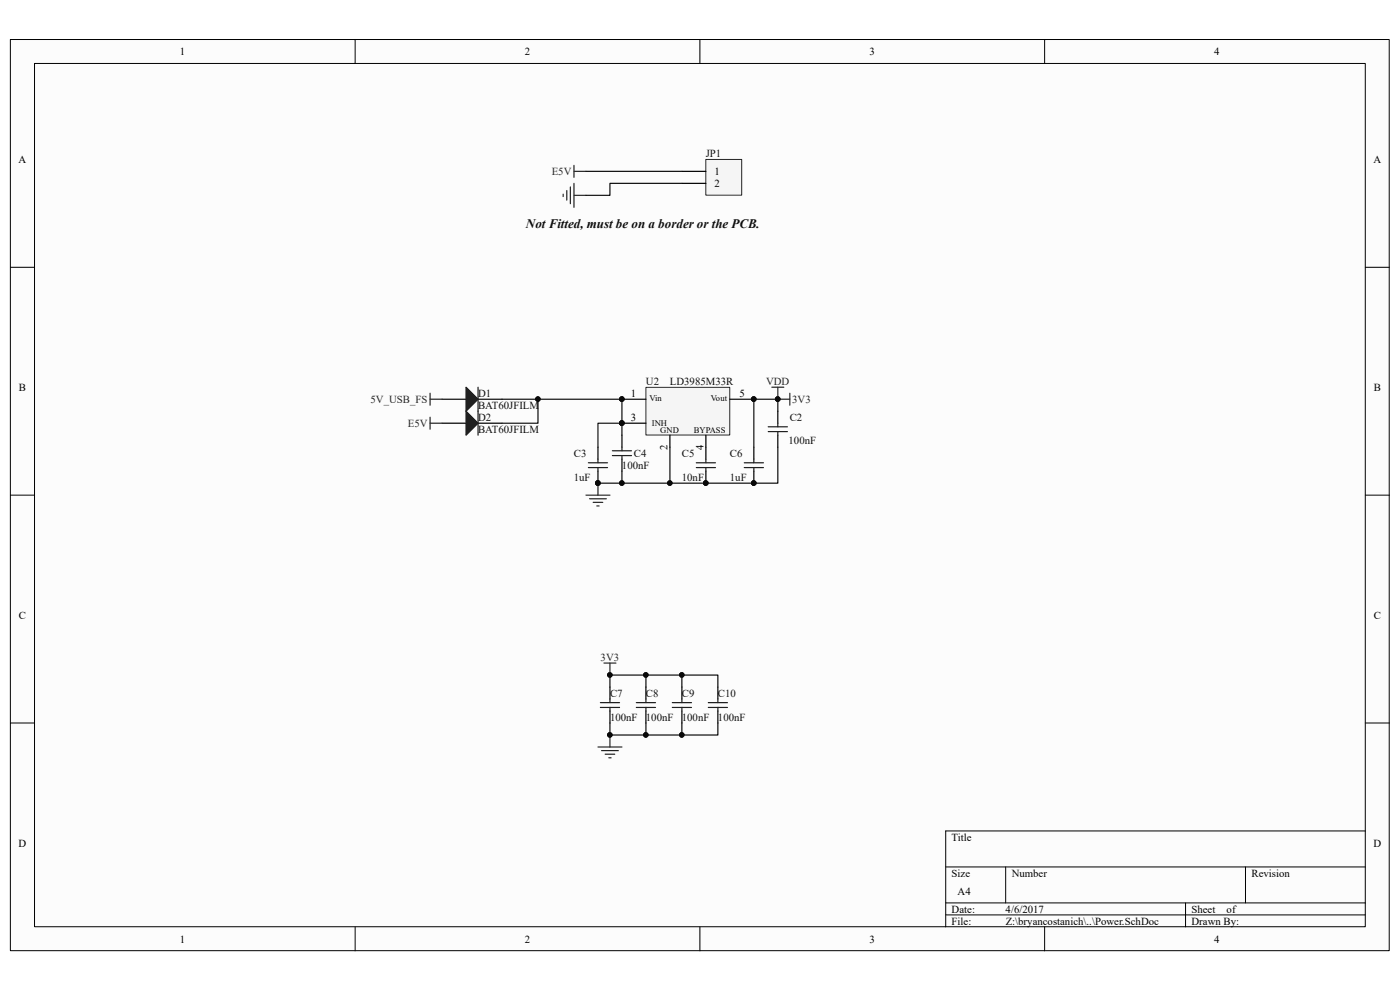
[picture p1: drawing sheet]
<svg xmlns="http://www.w3.org/2000/svg" width="297mm" height="210mm" viewBox="0 0 297 210" stroke-linecap="round" stroke-linejoin="round" font-family="sans-serif">
<path d="M2.2 8.4h292.5v193.3h-292.5z" fill="#fcfcfc"/>
<path d="M2.2 8.4h292.5v193.3h-292.5z" fill="none" stroke="#000" stroke-width=".21"/>
<path d="M7.4 13.5h282.2v183.1h-282.2z" fill="#fcfcfc"/>
<g fill="none" stroke="#000" stroke-width=".21">
<path d="M7.3 13.5h282.3v183.1h-282.3zM75.3 8.4v5.1M148.5 8.4v5.1M221.6 8.4v5.1M2.2 56.7h5.1M289.7 56.7h5.1M2.2 105h5.1M289.7 105h5.1M2.2 153.4h5.1M289.7 153.4h5.1M289.7 176.3h-89.1v20.3M75.3 196.6v5.1"/>
<path d="M148.5 196.6v5.1M200.6 183.9h89.1M200.6 191.5h89.1M200.6 194.1h89.1M213.4 183.9v7.6M221.6 196.6v5.1M251.5 191.5v5.1M264.2 183.9v7.6"/>
</g>
<path d="M131.9 92.3v-2.5h-5v5.1M142.1 94.9v7.6M165 94.9v7.6h-38.1M129.4 145.7v-2.5h15.3v2.5M129.4 153.4v2.5h22.9v-2.5M137 143.2v2.5M137 153.4v2.5M144.7 143.2h7.6v2.5M144.7 153.4v2.5" fill="none" stroke="#0e0e0e" stroke-width=".25"/>
<g fill="#0e0e0e" stroke="#0e0e0e" stroke-width=".21">
<circle cx="137" cy="143.2" r=".48"/>
<circle cx="137" cy="155.9" r=".48"/>
<circle cx="129.4" cy="143.2" r=".48"/>
<circle cx="144.6" cy="143.2" r=".48"/>
<circle cx="144.6" cy="155.9" r=".48"/>
<circle cx="129.4" cy="155.9" r=".48"/>
<circle cx="126.8" cy="102.5" r=".48"/>
<circle cx="142.1" cy="102.5" r=".48"/>
<circle cx="131.9" cy="102.5" r=".48"/>
<circle cx="149.7" cy="102.5" r=".48"/>
<circle cx="159.9" cy="102.5" r=".48"/>
<circle cx="131.9" cy="89.8" r=".48"/>
</g>
<path d="M124.3 105h5.1M125.1 105.8h3.5M125.8 106.6h2.1M126.6 107.3h.5M126.9 102.5v2.5M126.9 158.5h5M127.6 159.2h3.6M128.1 140.7h2.6M128.4 160h2M129.4 140.7v2.5M129.4 155.9v2.6M129.1 160.8h.6" fill="none" stroke="#262626" stroke-width=".25"/>
<path d="M137.1 82.2h17.7v10.1h-17.7z" fill="#f5f5f5"/>
<path d="M137 82.2h17.8v10.1h-17.8z" fill="none" stroke="#262626" stroke-width=".21"/>
<g fill="none" stroke="#000" stroke-width=".25">
<path d="M93.8 89.8h5.1M101.4 89.8h5.1M126.9 94.9v2.5M126.9 100v2.5M131.9 84.7h5.1M131.9 89.8h5.1M131.9 92.3v2.6M131.9 97.4v2.6M142.1 92.3v2.6M149.8 92.3v5.1M149.8 100v2.5M154.8 84.7h5.1"/>
<path d="M159.9 94.9v2.5M159.9 100v2.5M165 87.2v2.6M165 92.3v2.6M129.4 145.7v2.6M129.4 150.8v2.6M137 145.7v2.6M137 150.8v2.6M144.7 145.7v2.6M144.7 150.8v2.6M152.3 145.7v2.6M152.3 150.8v2.6"/>
</g>
<g fill="#0e0e0e" stroke="#0e0e0e" stroke-width=".21">
<circle cx="159.9" cy="84.7" r=".48"/>
<circle cx="131.9" cy="84.7" r=".48"/>
<circle cx="131.9" cy="89.8" r=".48"/>
<circle cx="126.8" cy="102.5" r=".48"/>
<circle cx="159.9" cy="102.5" r=".48"/>
<circle cx="149.7" cy="102.5" r=".48"/>
<circle cx="165" cy="84.7" r=".48"/>
<circle cx="131.9" cy="102.5" r=".48"/>
</g>
<g fill="none" stroke="#1c1c1c" stroke-width=".25">
<path d="M124.8 98.2h4.1M124.8 99.2h4.1M126.9 97.4v.8M126.9 99.2v.8M129.9 95.6h4.1M129.9 96.6h4.1M131.9 94.9v.7M131.9 96.6v.8M147.7 98.2h4.1M147.7 99.2h4.1M149.8 97.4v.8M149.8 99.2v.8"/>
<path d="M157.9 98.2h4.1M157.9 99.2h4.1M159.9 97.4v.8M159.9 99.2v.8M163 90.5h4.1M163 91.6h4.1M165 89.8v.7M165 91.6v.7M127.4 149.1h4M127.4 150.1h4M129.4 148.3v.8M129.4 150.1v.7"/>
<path d="M135 149.1h4.1M135 150.1h4.1M137 148.3v.8M137 150.1v.7M142.6 149.1h4.1M142.6 150.1h4.1M144.7 148.3v.8M144.7 150.1v.7M150.3 149.1h4M150.3 150.1h4M152.3 148.3v.8M152.3 150.1v.7"/>
</g>
<path d="M121 39.7v3.5M121.8 35.1v2.5M121.8 38.9v5.1M121.8 36.4h2.5M119.5 41.2v.5M120.2 40.4v2.1M121.8 41.4h2.5M165 84.7h2.6M167.6 83.4v2.6" fill="none" stroke="#262626" stroke-width=".25"/>
<path d="M131.9 100v2.5" fill="none" stroke="#0e0e0e" stroke-width=".25"/>
<path d="M98.9 87.2l2.5 2.6-2.5 2.5z" fill="#1c1c1c"/>
<path d="M98.9 87.2l2.5 2.6-2.5 2.5zM101.4 87.2v5.1" fill="none" stroke="#1c1c1c" stroke-width=".25"/>
<path d="M93.8 84.7h5.1M101.4 84.7h5.1" fill="none" stroke="#000" stroke-width=".25"/>
<path d="M98.9 82.1l2.5 2.6-2.5 2.5z" fill="#1c1c1c"/>
<path d="M98.9 82.1l2.5 2.6-2.5 2.5zM101.4 82.1v5.1" fill="none" stroke="#1c1c1c" stroke-width=".25"/>
<path d="M91.2 83.4v2.6M91.2 88.5v2.6M91.2 89.8h2.6M91.2 84.7h2.6M163.7 82.1h2.6M165 82.1v2.6" fill="none" stroke="#262626" stroke-width=".25"/>
<path d="M106.5 89.8h7.6v-5.1h17.8v5.1M106.5 84.7h7.6M165 87.2v-2.5h-5.1v10.2" fill="none" stroke="#0e0e0e" stroke-width=".25"/>
<g fill="#0e0e0e" stroke="#0e0e0e" stroke-width=".21">
<circle cx="114.1" cy="84.7" r=".48"/>
<circle cx="165" cy="84.7" r=".48"/>
<circle cx="159.9" cy="84.7" r=".48"/>
<circle cx="131.9" cy="84.7" r=".48"/>
<circle cx="131.9" cy="89.8" r=".48"/>
</g>
<path d="M149.8 33.9h7.6v7.5h-7.6z" fill="#f5f5f5"/>
<path d="M149.7 33.8h7.7v7.6h-7.7z" fill="none" stroke="#262626" stroke-width=".21"/>
<path d="M144.7 36.4h5.1M144.7 38.9h5.1" fill="none" stroke="#000" stroke-width=".25"/>
<path d="M124.3 36.4h20.4M144.7 38.9h-15.3v2.5h-5.1" fill="none" stroke="#0e0e0e" stroke-width=".25"/>
<text font-size="2.8" fill="#0e0e0e" x="111.6" y="48.5">Not Fitted, must be on a border or the PCB.</text>
<g font-size="2.3">
<text x="38.2" y="11.7">1</text>
<text x="111.3" y="11.7">2</text>
<text x="184.5" y="11.7">3</text>
<text x="257.6" y="11.7">4</text>
<text x="3.9" y="34.6">A</text>
<text x="291.4" y="34.6">A</text>
<text x="151.6" y="37.1">1</text>
<text x="151.6" y="39.7">2</text>
<text x="4" y="82.9">B</text>
<text x="291.5" y="82.9">B</text>
<text x="133.9" y="84.2">1</text>
<text x="133.9" y="89.3">3</text>
<text x="156.9" y="84.2">5</text>
<text x="141.6" y="95.5" transform="rotate(-90 141.6 95.5)">2</text>
<text x="149.3" y="95.5" transform="rotate(-90 149.3 95.5)">4</text>
<text x="4" y="131.3">C</text>
<text x="291.5" y="131.3">C</text>
<text x="3.9" y="179.6">D</text>
<text x="201.9" y="178.3">Title</text>
<text x="291.4" y="179.6">D</text>
<text x="201.9" y="186">Size</text>
<text x="214.6" y="186">Number</text>
<text x="265.5" y="186">Revision</text>
<text x="203.2" y="189.8">A4</text>
<text x="201.9" y="193.6">Date:</text>
<text x="201.9" y="196.1">File:</text>
<text x="213.3" y="193.6">4/6/2017</text>
<text x="213.4" y="196.1">Z:\bryancostanich\..\Power.SchDoc</text>
<text x="252.8" y="196.1">Drawn By:</text>
<text x="252.8" y="193.6">Sheet</text>
<text x="260.2" y="193.6">of</text>
<text x="38.2" y="199.9">1</text>
<text x="111.3" y="199.9">2</text>
<text x="184.5" y="199.9">3</text>
<text x="257.6" y="199.9">4</text>
</g>
<g font-size="2.3" fill="#0e0e0e">
<text x="149.7" y="33.3">JP1</text>
<text x="137" y="81.7">U2</text>
<text x="142.1" y="81.7">LD3985M33R</text>
<text x="101.4" y="89.3">D2</text>
<text x="101.4" y="84.2">D1</text>
<text x="101.4" y="86.7">BAT60JFILM</text>
<text x="167.6" y="89.3">C2</text>
<text x="101.4" y="91.8">BAT60JFILM</text>
<text x="167.3" y="94.1">100nF</text>
<text x="121.8" y="96.9">C3</text>
<text x="121.8" y="102">1uF</text>
<text x="132" y="99.4">100nF</text>
<text x="134.5" y="96.9">C4</text>
<text x="144.7" y="96.9">C5</text>
<text x="144.7" y="102">10nF</text>
<text x="154.9" y="96.9">C6</text>
<text x="154.9" y="102">1uF</text>
<text x="129.4" y="147.8">C7</text>
<text x="137" y="147.8">C8</text>
<text x="144.7" y="147.8">C9</text>
<text x="152.3" y="147.8">C10</text>
<text x="129.4" y="152.9">100nF</text>
<text x="137" y="152.9">100nF</text>
<text x="144.7" y="152.9">100nF</text>
<text x="152.3" y="152.9">100nF</text>
</g>
<g font-size="2.3" fill="#262626">
<text x="117.1" y="37.1">E5V</text>
<text x="162.5" y="81.7">VDD</text>
<text x="78.6" y="85.5">5V_USB_FS</text>
<text x="168.1" y="85.5">3V3</text>
<text x="86.5" y="90.6">E5V</text>
<text x="127.4" y="140.2">3V3</text>
</g>
<g font-size="1.8">
<text x="137.8" y="85">Vin</text>
<text x="150.8" y="85">Vout</text>
<text x="138.3" y="90.4">INH</text>
<text x="140.1" y="91.9">GND</text>
<text x="147.2" y="91.9">BYPASS</text>
</g>
</svg>
